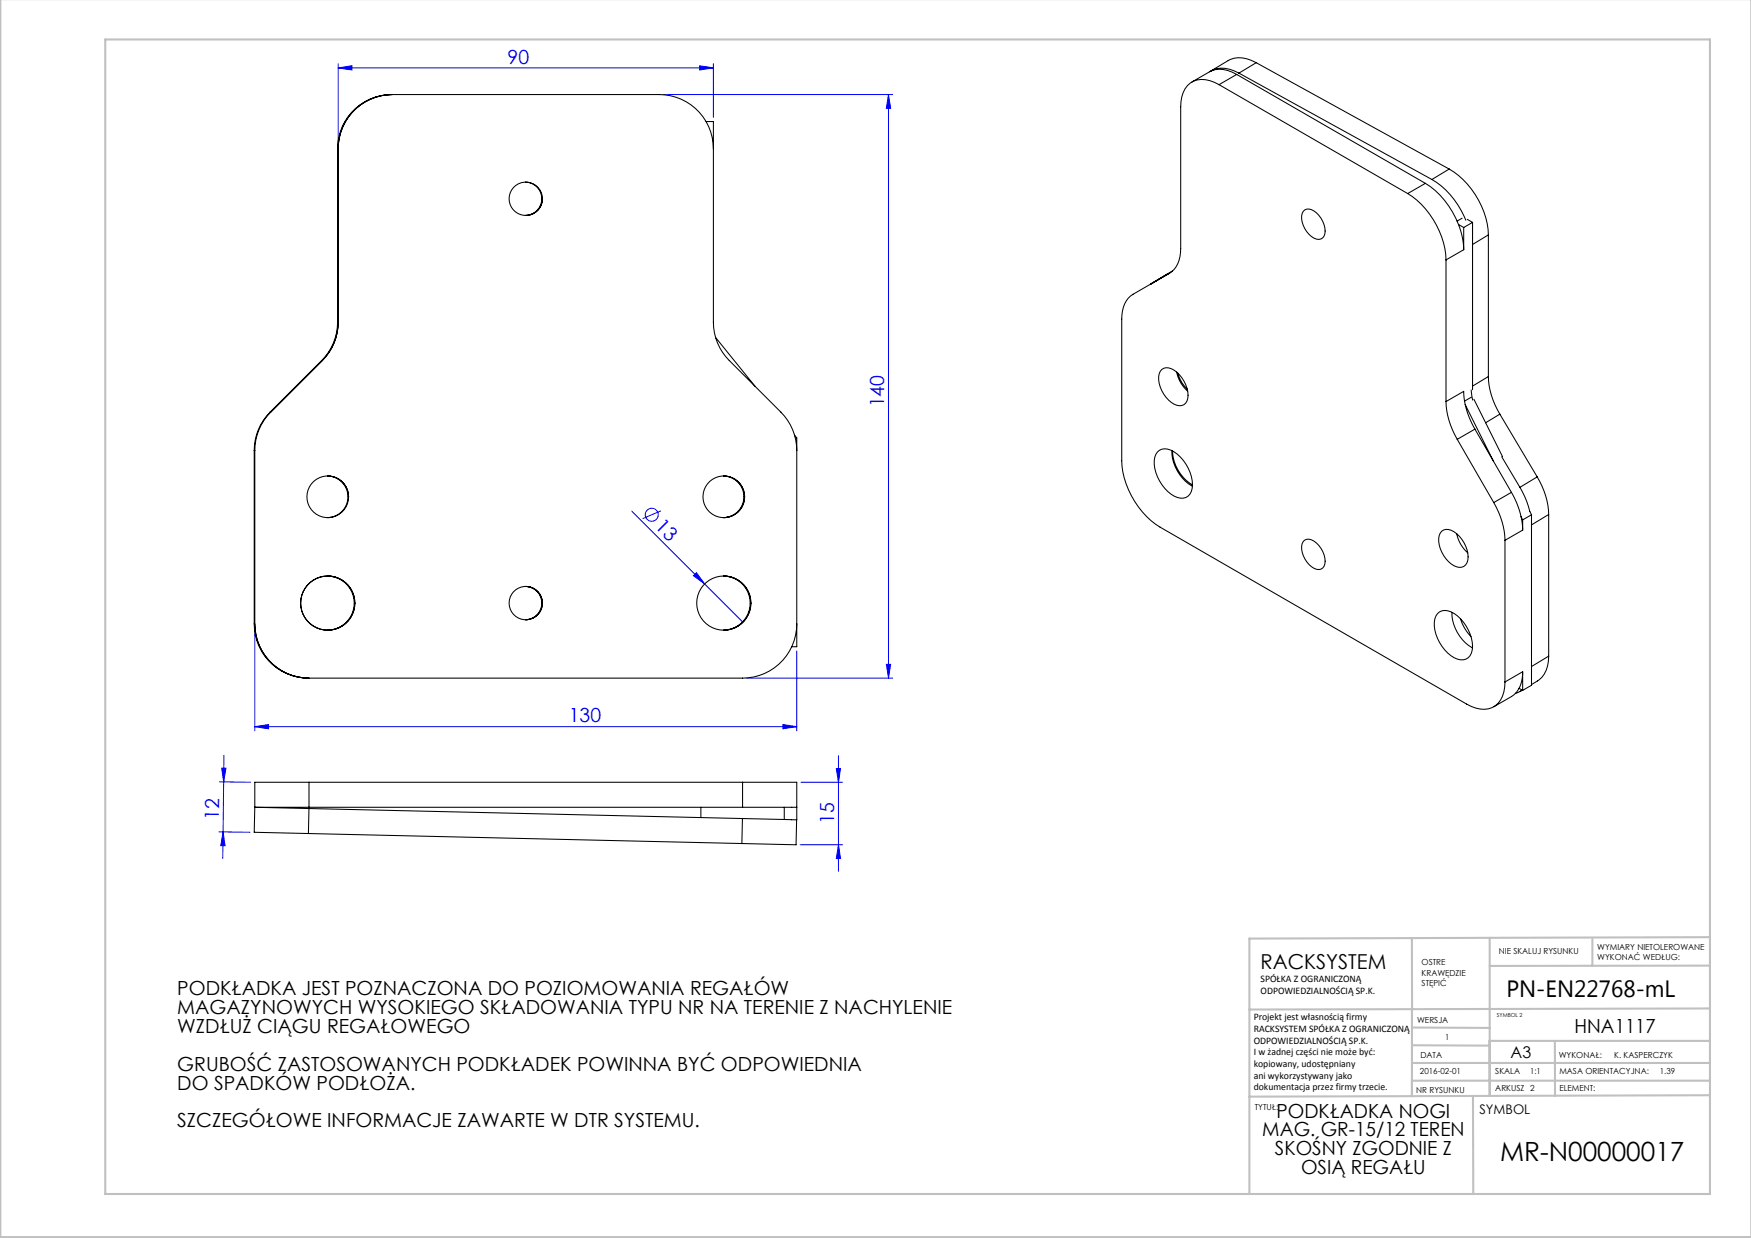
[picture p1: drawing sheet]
<svg xmlns="http://www.w3.org/2000/svg" width="420mm" height="297mm" viewBox="0 0 420 297" stroke-linecap="round" stroke-linejoin="round" font-family="sans-serif">
<g fill="none" stroke="#00f" stroke-width=".24">
<path d="M81.1 16.3l3.3-.5v1zM81.1 15.3v19.4M81.1 16.3h90M167.8 15.8l3.3 .5-3.3 .5zM171.1 15.3v12.9M159.1 22.7h55M213.1 22.7l.5 3.3h-1zM213.1 22.7v140M151.5 122.6l26.7 26.7M158.5 122.5l-4.4 1.9M166.3 138.1l.7-.7 2 2.7zM61.1 150.7v24.6"/>
<path d="M191.1 156.2v19.1M212.6 159.4h1l-.5 3.3zM61.1 174.3l3.3-.5v1zM61.1 174.3h130M179.1 162.7h35M187.8 173.8l3.3 .5-3.3 .5zM52.5 199.6l7.5 .1M52.6 187.6l7.5 .1M53.2 184.3h1l-.6 3.3zM53.5 199.6l.5 3.3h-1zM53.7 181.2l-.3 24.7M192.1 187.7h10"/>
<path d="M200.6 184.4h1l-.5 3.3zM201.1 181.3v27.7M191.9 202.7h10.2M201.1 202.7l.5 3.3h-1z"/>
<circle cx="156.3" cy="123.5" r="1.56"/>
</g>
<g fill="none" stroke="#c0c0c0" stroke-width=".5">
<path d="M.1 -.1v296.9h419.9M25.2 9.5h385v276.9h-385zM338.7 225.2v37.8M357.3 225v37.9v-13.2M382 225.4v6.3M410.1 224.8l-110.4 .4v61.2M410.1 231.7h-52.8M338.7 259.3h71.5M338.7 255h71.5M338.7 250.8l18.6 .1M338.7 246.5l18.6 .1M357.3 249.7h52.9"/>
<path d="M373 249.7v13.2M410.1 241.9l-110.4 .3M353.3 262.9l.1 23.5M410.2 262.7l-110.5 .4"/>
</g>
<g fill="#00f">
<path d="M166.3 138.1l.7-.7 2 2.7z"/>
<path d="M61.1 174.3l3.3-.5v1zM187.8 173.8l3.3 .5-3.3 .5zM81.1 16.3l3.3-.5v1zM167.8 15.8l3.3 .5-3.3 .5z"/>
<path d="M53.2 184.3h1l-.6 3.3zM53.5 199.6l.5 3.3h-1z"/>
<path d="M200.6 184.4h1l-.5 3.3zM201.1 202.7l.5 3.3h-1z"/>
<path d="M213.1 22.7l.5 3.3h-1zM212.6 159.4h1l-.5 3.3z"/>
</g>
<g fill="none" stroke="#000" stroke-width=".25">
<path d="M290.3 17.1a6.4 6.4 0 0 1 6.9 .4M296.6 17.9a6.6 6.6 0 0 0-6.5-.7l-4.2 2.5M296.6 17.9l-4.2 2.4M296.6 17.9l45.3 26.1M297.2 17.5l46.3 25.6M301.3 15a6.8 6.8 0 0 0-6.7-.5l-4.2 2.5M301.3 15l-4.1 2.5M301.3 15l46.3 25.6M81 35.7h.1M81 35.7v41.6M81.1 35.7a13 13 0 0 1 13-13h64a13 13 0 0 1 13 13M81.1 35.7v41.6"/>
<path d="M94 22.7a13 13 0 0 0-13 13M169.4 29.2h1.7v48.1a13 13 0 0 0 3.8 9.2l12.4 12.4a13 13 0 0 1 3.8 9.2M292.4 20.3a6.4 6.4 0 0 0-6.9-.4 6.8 6.8 0 0 0-2.3 5.7v34a6.5 6.5 0 0 1-2.7 6l-8.7 5a6.5 6.5 0 0 0-2.7 6v33.9a20.3 20.3 0 0 0 9.2 16l73.5 42.4a6.4 6.4 0 0 0 6.9 .4 6.8 6.8 0 0 0 2.3-5.7M292.4 20.3l45.3 26.1M126 43.7a4 4 0 0 1 4 4 4 4 0 0 1-4 4M130.1 47.7a4 4 0 0 1-4 4M312.6 50.7a2.11 2.11 0 0 1 3.2 .4 5.4 5.4 0 0 1 1.8 5.5 1.87 1.87 0 0 1-3 .1 5.8 5.8 0 0 1-2.3-5.5zM337.7 46.4a20.3 20.3 0 0 1 9.1 16M341.9 44a20.1 20.1 0 0 1 7.9 9.9M341.9 44l-4.2 2.4M343.5 43.1a19.7 19.7 0 0 1 8.1 9.7M347.6 40.6a19.9 19.9 0 0 1 9.4 15.8"/>
<path d="M347.6 40.6l-4.1 2.5M349.8 53.9a17 17 0 0 1 1.3 6M349.8 53.9l1.3 .7M350.7 52.3l-1.2 .7M351.1 59.9l-4.3 2.5M351.1 54.6v5.3M351.9 52.6l1.3 .8M353.2 53.4l-2.1 1.2M353.2 53.4v40.1M357 56.4v33.9M357 56.4l-3.8 2.2M81 77.3a13 13 0 0 1-3.8 9.2"/>
<path d="M81 77.3h.1M81.1 77.3a13 13 0 0 1-3.8 9.2M280.2 65.6l-4.2 2.5M280.2 65.6l-.1 .1M280.6 65.5l-4.5 2.6M281.3 65l-1.1 .6M346.8 62.4v33.9M64.8 98.9a13 13 0 0 0-3.8 9.2M64.8 98.9h.1M64.9 98.9a13 13 0 0 0-3.8 9.2M77.2 86.5h.1M77.2 86.5l-12.4 12.4"/>
<path d="M77.3 86.5l-12.4 12.4M171.6 81l9.5 11.7M278.7 88.7a2.78 2.78 0 0 1 3.6 .6 7.1 7.1 0 0 1 2.4 6.9 2.04 2.04 0 0 1-3.1 .8 7.3 7.3 0 0 1-3.6-7.3zM282.2 89.3l.1 .2a8.3 8.3 0 0 0 2.6 4.3M282.5 89.5a8.1 8.1 0 0 0 2.3 3.9M346.8 96.3a18.8 18.8 0 0 0 2.7 9.1M346.8 96.3l4.3-2.4 .4 3.2M351.5 97.1a20.9 20.9 0 0 0 2.3 5.8M351.5 97.1l6.7 13.4M352.9 93.6l.3 2.4M352.9 95.3l-1.6 .9M353.5 95.8l6.9 13.7"/>
<path d="M357 90.3a18.3 18.3 0 0 0 2.8 9.1M357 90.3l-3.8 2.3M359.8 99.4l8.9 15M359.8 99.4l-3.5 2M61 108.1h.1M61 108.1v41.6M61.1 108.1v41.6M78.5 114.2a5 5 0 0 1 5 5 5 5 0 0 1-5 5M78.6 114.2a5 5 0 0 1 5 5M173.5 114.2a5 5 0 0 1 4.9 5 5 5 0 0 1-4.9 5M173.6 114.2a5 5 0 0 1 5 5 5 5 0 0 1-5 5M190.6 104.4l.5 .7v50.1h-1.2"/>
<path d="M277.6 108.4a3 3 0 0 1 4 0 9.9 9.9 0 0 1 4.4 8.7 2.67 2.67 0 0 1-4.4 1.9 9.7 9.7 0 0 1-4.6-9.3zM281.1 108.1a10 10 0 0 0 4.9 8.5M281.3 108.2a9.9 9.9 0 0 0 4.7 8.1M349.5 105.4l8.8 15.2M353.8 102.9l-4.3 2.5M353.8 102.9l8.7 15.2M360.2 109.6l4.4 7.3M362.5 118.1a20.9 20.9 0 0 1 2.4 5.9M362.5 118.1l-4.2 2.5M364.6 116.9l1.1 2.3 1.7 4.3M368.7 114.4a18.3 18.3 0 0 1 2.8 9M368.7 114.4l-4.1 2.5"/>
<path d="M78.5 138.2a6.5 6.5 0 0 1 6.5 6.5 6.5 6.5 0 0 1-6.5 6.5M173.5 138.2a6.5 6.5 0 0 1 6.4 6.5 6.5 6.5 0 0 1-6.4 6.5M173.6 138.2a6.5 6.5 0 0 1 6.5 6.5 6.5 6.5 0 0 1-6.5 6.5M312.6 129.9a2.11 2.11 0 0 1 3.2 .4 5.4 5.4 0 0 1 1.8 5.5 1.87 1.87 0 0 1-3 .1 5.8 5.8 0 0 1-2.3-5.5zM345.8 127.4a2.78 2.78 0 0 1 3.6 .7 7.1 7.1 0 0 1 2.5 6.9 2.04 2.04 0 0 1-3.1 .7 7.3 7.3 0 0 1-3.6-7.2zM349.4 128l.1 .3a8.2 8.2 0 0 0 2.6 4.3M358.3 120.6a18.8 18.8 0 0 1 2.7 9M361 129.6v34M364.9 124l.3 3.2M364.9 124l.3 .7M365.2 127.2l-4.2 2.4M365.2 124.7v2.5"/>
<path d="M367.4 123.5l-2.2 1.2M367.4 123.5v40.9l-2.2 1.2M371.5 123.4v34M371.5 123.4l-4.1 2.5M61 149.7a13 13 0 0 0 13 13M61 149.7h.1M61.1 149.7a13 13 0 0 0 13 13M61.1 149.8a13 13 0 0 0 13 12.9M126 140.7a4 4 0 0 1 4 4 4 4 0 0 1-4 4M126.1 140.7a4 4 0 0 1 4 4M130.1 144.7a4 4 0 0 1-4 4M191.1 149.7a13 13 0 0 1-13 13h-104"/>
<path d="M344.8 147.2a3 3 0 0 1 4 0 9.9 9.9 0 0 1 4.3 8.7 2.67 2.67 0 0 1-4.3 1.9 9.7 9.7 0 0 1-4.6-9.3zM348.3 146.9a10 10 0 0 0 4.9 8.5M350.3 148.4l.1 .3a10.8 10.8 0 0 0 2.4 4M371.5 157.4a6.6 6.6 0 0 1-4.1 6.8M371.5 157.4l-4.1 2.5M364.4 165.1l-1.3 1.6-4.8 2.9M364.4 165.1l.8 .5M365.1 165.5l-1.6 .9M365.1 165.6l-.5 .3M365.2 161.2a8.6 8.6 0 0 1-.8 3.9M365.2 161.2v4.4M365.2 161.2l-4.2 2.4"/>
<path d="M61.1 193.7l13 .3M61.1 193.7l-.1 6 13 .3M61.1 193.7h13M74 200l103.9 2.4M74.1 194l-.1 6M74.1 194l104 2.4M74.1 187.7h-13v6M74.1 187.7v6M74.1 187.7h104M74.1 193.7h104M168.1 193.7v2.4M178.1 196.4l11.8 .2"/>
<path d="M178.1 196.4l-.2 6M178.1 187.7h13v9M178.1 193.7h13M178.1 187.7v6M188.1 193.7v2.9M189.9 196.7h1.2M191.1 196.7l-.2 6-13-.3"/>
<circle cx="126.1" cy="47.7" r="4"/>
<circle cx="78.6" cy="119.2" r="5"/>
<circle cx="173.6" cy="119.2" r="5"/>
<circle cx="78.6" cy="144.7" r="6.5"/>
<circle cx="126.1" cy="144.7" r="4"/>
<circle cx="173.6" cy="144.7" r="6.5"/>
</g>
<text font-size="6.3" x="359.8" y="278.5">MR-N00000017</text>
<text font-size="5.6" x="361.3" y="239.1">PN-EN22768-mL</text>
<text font-size="4.9" x="302.4" y="232.4">RACKSYSTEM</text>
<g font-size="4.7" fill="#00f">
<text x="121.7" y="15.3">90</text>
<text x="212.1" y="97.7" transform="rotate(-90 212.1 97.7)">140</text>
<text x="156.9" y="126.5" transform="rotate(45 156.9 126.5)">13</text>
<text x="136.5" y="173.3">130</text>
<text x="52.5" y="196.6" transform="rotate(-89 52.5 196.6)">12</text>
<text x="200.1" y="197.7" transform="rotate(-90 200.1 197.7)">15</text>
</g>
<g font-size="4.7">
<text x="42.5" y="238.8">PODKŁADKA JEST POZNACZONA DO POZIOMOWANIA REGAŁÓW</text>
<text x="42.5" y="243.3">MAGAZYNOWYCH WYSOKIEGO SKŁADOWANIA TYPU NR NA TERENIE Z NACHYLENIE</text>
<text x="42.5" y="247.8">WZDŁUŻ CIĄGU REGAŁOWEGO</text>
<text x="377.7" y="247.8">HNA1117</text>
<text x="42.5" y="256.9">GRUBOŚĆ ZASTOSOWANYCH PODKŁADEK POWINNA BYĆ ODPOWIEDNIA</text>
<text x="42.5" y="261.4">DO SPADKÓW PODŁOŻA.</text>
<text x="306.2" y="268.1">PODKŁADKA NOGI</text>
<text x="42.5" y="270.4">SZCZEGÓŁOWE INFORMACJE ZAWARTE W DTR SYSTEMU.</text>
<text x="302.8" y="272.6">MAG. GR-15/12 TEREN</text>
<text x="305.8" y="277.1">SKOŚNY ZGODNIE Z</text>
<text x="312.1" y="281.6">OSIĄ REGAŁU</text>
</g>
<text font-size="3.9" x="362.3" y="253.8">A3</text>
<text font-size="3.2" x="354.9" y="267.2">SYMBOL</text>
<g font-size="2.4">
<text x="302.4" y="235.6">SPÓŁKA Z OGRANICZONĄ</text>
<text x="302.4" y="238.4">ODPOWIEDZIALNOŚCIĄ SP.K.</text>
<text x="300.7" y="244.7">Projekt jest własnością firmy</text>
<text x="300.7" y="247.5">RACKSYSTEM SPÓŁKA Z OGRANICZONĄ</text>
<text x="300.7" y="250.3">ODPOWIEDZIALNOŚCIĄ SP.K.</text>
<text x="300.7" y="253.1">I w żadnej części nie może być:</text>
<text x="300.7" y="256">kopiowany, udostępniany</text>
<text x="300.7" y="258.8">ani wykorzystywany jako</text>
<text x="300.7" y="261.6">dokumentacja przez firmy trzecie.</text>
</g>
<g font-size="2">
<text x="383.1" y="227.9">WYMIARY NIETOLEROWANE</text>
<text x="341" y="231.6">OSTRE</text>
<text x="359.5" y="228.9">NIE SKALUJ RYSUNKU</text>
<text x="383.1" y="230.4">WYKONAĆ WEDŁUG:</text>
<text x="341" y="234.1">KRAWĘDZIE</text>
<text x="341" y="236.6">STĘPIĆ</text>
<text x="339.9" y="245.4">WERSJA</text>
<text x="346.6" y="249.5">1</text>
<text x="340.6" y="257.7">2016-02-01</text>
<text x="340.7" y="253.8">DATA</text>
<text x="358.7" y="257.7">SKALA</text>
<text x="367" y="257.7">1:1</text>
<text x="373.9" y="253.8">WYKONAŁ:</text>
<text x="374.1" y="257.7">MASA ORIENTACYJNA:</text>
<text x="387.2" y="253.8">K. KASPERCZYK</text>
<text x="398.1" y="257.7">1.39</text>
<text x="339.7" y="262.3">NR RYSUNKU</text>
<text x="358.7" y="261.7">ARKUSZ 2</text>
<text x="374.1" y="261.7">ELEMENT:</text>
<text x="301" y="266.4">TYTUŁ:</text>
</g>
<text font-size="1.3" x="359" y="244">SYMBOL 2</text>
</svg>
